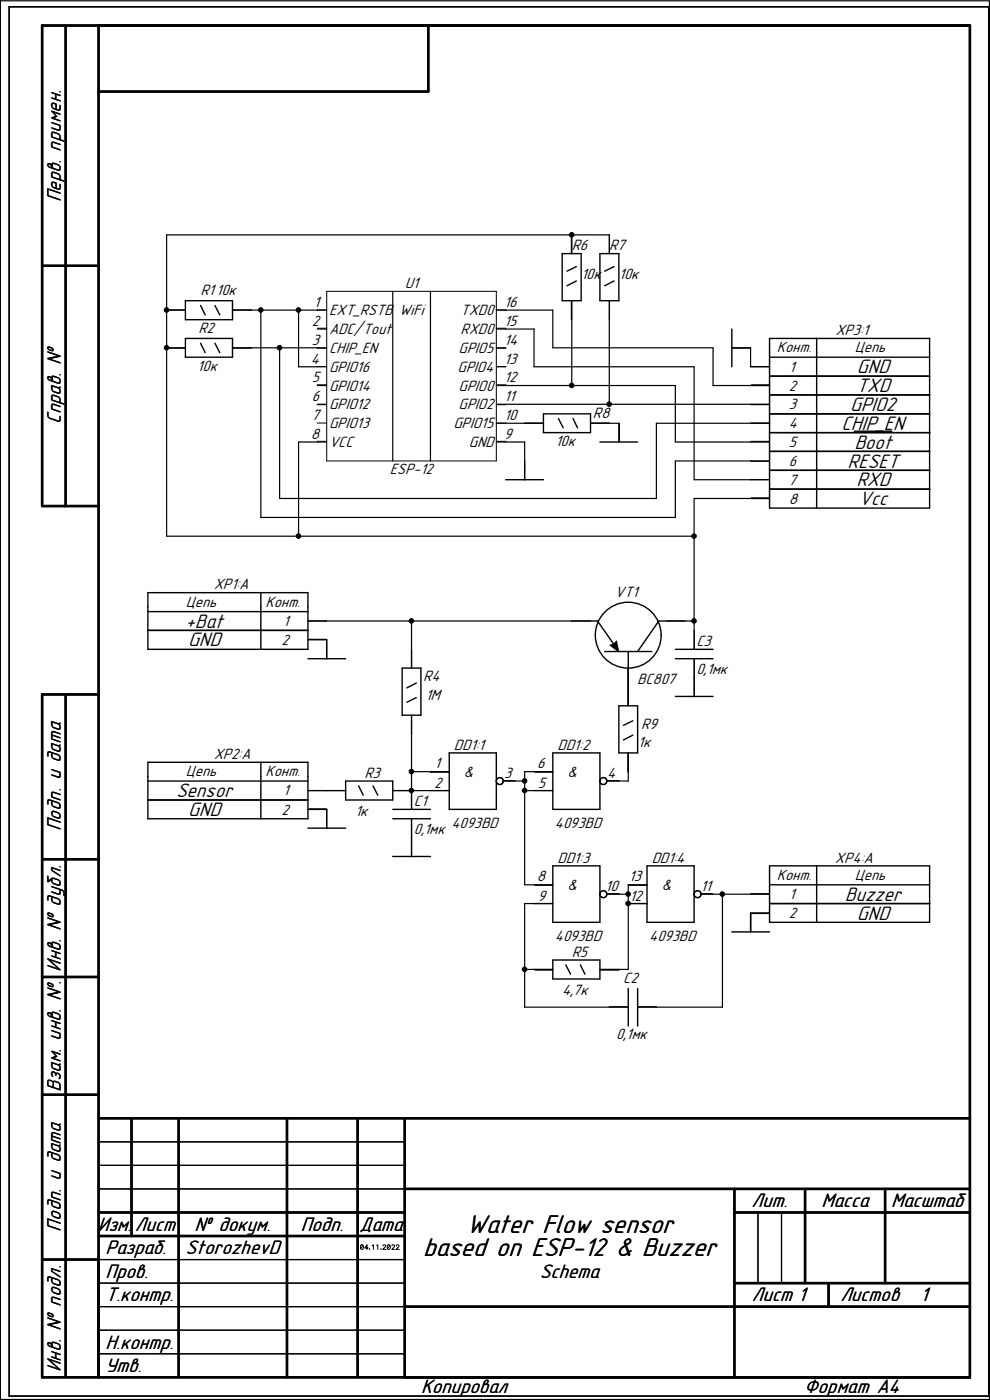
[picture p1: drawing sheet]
<svg xmlns="http://www.w3.org/2000/svg" width="210mm" height="297mm" viewBox="0 0 210 297" stroke-linecap="round" stroke-linejoin="round" font-family="sans-serif">
<g fill="none" stroke="#000" stroke-width=".25">
<path d="M.1 .2h209.8v296.7h-209.8zM129.2 49.8h-93.9v63.9h111.9M53.3 65.8h16M53.3 73.8h16M55.3 65.8v44h88v-12h15.9M59.3 73.8v31.9h79.9v-15.9h20M63.3 65.8v12h6M67.3 69.8h2M83.3 61.8v36M91.3 61.8v36M105.3 65.8h12v8h34v8h7.9M105.3 69.8h8v8h33.9v24h12"/>
<path d="M105.3 77.8h2M105.3 73.8h2M121.3 67.8v14M129.2 67.8v18M159.2 73.8v4M67.3 81.8h2M67.3 85.8h2M69.3 93.8h-6v19.9M105.3 93.8h6v4M105.3 89.8h6M105.3 81.8h38v12h15.9M105.3 85.8h53.9"/>
<path d="M129.2 89.8h2.1M159.2 105.7h-12v28M69.3 131.7h52M87.3 131.7v6.1M145.2 131.7h2M87.3 155.7v12h4M87.3 163.7h4M109.3 165.7h2M111.3 167.7h2M113.3 163.7h-2v24h2M133.3 163.7v2h-2M113.3 191.7h-2v22h17.9"/>
<path d="M131.3 189.7h2M133.3 187.7v18h-2M151.3 189.7h7.9M153.2 189.7v24h-14M111.3 205.7h2M20.9 252.2h65M20.9 247.2h65M20.9 242.2h65M160.8 257.2v15M165.8 257.2v15M20.9 277.2h65M20.9 272.2h65"/>
<path d="M20.9 267.2h65M20.9 292.2h65M20.9 287.2h65M20.9 282.2h65"/>
</g>
<g fill="none" stroke="#000" stroke-width=".51">
<path d="M13.9 5.4v102M20.9 5.4v286.8M90.8 5.4v14h-69.9M8.9 56.4h12M20.9 107.4h-12v-102h196.8v286.8h-196.8v-144.9h12M13.9 147.3v144.9M8.9 182.3h12M8.9 207.3h12M8.9 232.2h12M20.9 237.2h184.8M27.9 237.2v25M37.9 237.2v55"/>
<path d="M60.9 237.2v55M75.9 237.2v55M85.9 237.2v55M20.9 257.2h65M85.9 252.2h119.8M155.8 252.2v40M155.8 257.2h49.9M170.8 252.2v20M187.7 252.2v20M8.9 267.2h12M20.9 262.2h65M85.9 277.2h119.8"/>
<path d="M155.8 272.2h49.9M175.8 272.2v5"/>
</g>
<g fill="none" stroke="#000" stroke-width=".3">
<path d="M1.9 1.4h207.8v294.8h-207.8zM119.3 53.8h4v10h-4zM121.3 49.8v4M122.3 59.6l-2 1M122.3 56.6l-2 .9M127.3 53.8h4v10h-4zM129.2 49.8v4M130.3 59.6l-2 1M130.3 56.6l-2 .9M35.3 73.8h4M35.3 65.8h4M39.3 63.8h10v4h-10z"/>
<path d="M39.3 71.8h10v4h-10zM42.5 72.8l1 2M42.5 64.8l1 2M45.6 72.8l1 2M45.6 64.8l1 2M49.3 73.8h4M49.3 65.8h4M121.3 63.8v4M129.2 63.8v4M155.2 69.8v8M155.2 73.8h4M159.2 77.8h4"/>
<path d="M163.2 71.8h34v36h-34zM163.2 75.8h34M163.2 79.8h34M173.2 71.8v36M111.3 97.8v4M111.3 89.8h4M115.3 87.8h10v4h-10zM118.4 88.8l1.1 2M121.5 88.8l1 2M125.3 89.8h3.9M127.3 93.8h8M131.3 89.8v4"/>
<path d="M159.2 93.8h4M159.2 85.8h4M159.2 97.8h4M159.2 81.8h4M159.2 89.8h4M163.2 99.8h34M163.2 95.8h34M163.2 91.8h34M163.2 87.8h34M163.2 83.8h34M181.2 91.5h8M107.3 101.8h8"/>
<path d="M159.2 101.8h4M159.2 105.7h4M163.2 103.8h34M31.4 125.7h33.9v12.1h-33.9zM31.4 133.7h33.9M31.4 129.8h33.9M55.3 125.7v12.1M65.3 139.7h8M65.3 135.7h4v4M65.3 131.7h4M87.3 137.8v3.9M121.3 131.7h5.4l4.6 6.5"/>
<path d="M128.3 138.2h10M133.3 138.2v11.5M143.3 139.7h8M143.3 137.8h8M145.3 131.7h-5.6l-4.4 6.5M147.2 133.7v4.1M147.2 139.7v8M85.3 141.7h4v10h-4zM87.3 151.7v4M88.3 144.9l-2 1M88.3 148l-2 1M95.3 159.7h10v12h-10z"/>
<path d="M117.3 159.7h10v12h-10zM131.3 149.7h4v10h-4zM133.3 159.7v4M134.2 152.9l-2 1M134.2 156l-2 1M143.3 147.7h8M31.4 161.7h33.9v12h-33.9zM31.4 165.7h33.9M31.4 169.7h33.9M55.3 161.7v12M65.3 171.7h4v4M65.3 175.7h8"/>
<path d="M65.3 167.7h8M73.3 165.7h10v4h-10zM76.1 166.7l.9 2M79.1 166.7l1 2M83.3 167.7h4v4M83.3 173.7h8M83.3 171.7h8M87.3 173.7v8M91.3 167.7h4M91.3 163.7h4M106.8 165.7h2.5M113.3 167.7h4"/>
<path d="M113.3 163.7h4M128.8 165.7h2.5M83.3 181.7h8M113.3 191.7h4M113.3 187.7h4M117.3 183.7h10v12h-10zM128.8 189.7h2.5M133.3 191.7h3.9M133.3 187.7h3.9M137.2 183.7h10v12h-10zM148.8 189.7h2.5M155.2 197.7h8"/>
<path d="M159.2 189.7h4M163.2 193.7h-4v4M163.2 183.7h34v12h-34zM163.2 191.7h34M163.2 187.7h34M173.2 183.7v12M113.3 205.7h4M117.3 203.7h10v4h-10zM120 204.7l1 2M123.1 204.7l1 2M127.3 205.7h4M129.2 213.7h4.1"/>
<path d="M133.3 209.7v8M135.3 213.7h3.9M135.3 209.7v8"/>
<circle cx="133.3" cy="134.7" r="7"/>
<circle cx="106" cy="165.7" r=".72"/>
<circle cx="128" cy="165.7" r=".72"/>
<circle cx="128" cy="189.7" r=".72"/>
<circle cx="148" cy="189.7" r=".72"/>
</g>
<g fill="#000" stroke="#000" stroke-width=".21">
<path d="M129.4 136.9l.8-.2 .6-.7 .4 2.3z" fill-rule="evenodd"/>
<circle cx="121.3" cy="49.8" r=".49"/>
<circle cx="35.3" cy="65.8" r=".49"/>
<circle cx="35.3" cy="73.8" r=".49"/>
<circle cx="55.3" cy="65.8" r=".49"/>
<circle cx="59.3" cy="73.8" r=".49"/>
<circle cx="63.3" cy="65.8" r=".49"/>
<circle cx="121.3" cy="81.8" r=".49"/>
<circle cx="129.2" cy="85.7" r=".49"/>
<circle cx="63.3" cy="113.7" r=".49"/>
<circle cx="147.2" cy="113.7" r=".49"/>
<circle cx="87.3" cy="131.7" r=".49"/>
<circle cx="147.2" cy="131.7" r=".49"/>
<circle cx="87.3" cy="167.7" r=".49"/>
<circle cx="87.3" cy="163.7" r=".49"/>
<circle cx="111.3" cy="165.7" r=".49"/>
<circle cx="111.3" cy="167.7" r=".49"/>
<circle cx="133.2" cy="191.7" r=".49"/>
<circle cx="133.2" cy="189.7" r=".49"/>
<circle cx="153.2" cy="189.7" r=".49"/>
<circle cx="111.3" cy="205.6" r=".49"/>
</g>
<g fill="none" stroke="#000" stroke-width=".21">
<path d="M121.2 49.9v3.9M129.3 49.9v3.9M35.5 73.9h3.8M35.5 65.8h3.8M49.2 73.9h4.2M49.2 65.8h4.2M67.2 73.9h2.1M67.2 77.7h2.1M67.2 65.8h2.1M67.2 69.6h2.1M69.3 61.8h36v36h-36zM105.3 73.9h2.1"/>
<path d="M105.3 77.7h2.1M105.3 65.8h2.1M105.3 69.6h2.1M121.2 63.6v4.3M129.3 63.6v4.3M155.4 73.9h3.9M159.3 77.7h3.9M67.2 93.6h2.1M67.2 85.9h2.1M67.2 81.6h2.1M67.2 89.7h2.1M105.3 93.6h2.1"/>
<path d="M105.3 85.9h2.1M105.3 81.6h2.1M105.3 89.7h2.1M111.3 97.9v3.8M111.3 89.7h3.9M125.4 89.7h3.9M131.4 89.7v3.9M159.3 93.6h3.9M159.3 85.9h3.9M159.3 97.9h3.9M159.3 81.6h3.9M159.3 89.7h3.9"/>
<path d="M159.3 101.7h3.9M159.3 105.6h3.9M65.4 135.6h3.9v4.2M65.4 131.7h3.9M87.3 137.7v3.9M121.2 131.7h4.2M141.3 131.7h3.9M147.3 133.8v3.9M147.3 139.8v7.8M87.3 151.8v3.9M133.2 141.6v8.1M133.2 159.6v4.2"/>
<path d="M65.4 171.6h3.9v4.2M65.4 167.7h7.8M83.4 167.7h3.9v3.9M87.3 173.7v8.1M91.2 167.7h4.2M91.2 163.8h4.2M106.7 165.6h2.5M113.4 167.7h3.9M113.4 163.8h3.9M128.9 165.6h2.5M113.4 191.7h3.9M113.4 187.8h3.9"/>
<path d="M128.9 189.6h2.5M133.2 191.7h4.2M133.2 187.8h4.2M148.7 189.6h2.5M159.3 189.6h3.9M163.2 193.8h-3.9v3.9M113.4 205.8h3.9M127.2 205.8h4.2M129.3 213.6h3.9M135.3 213.6h3.9M76.6 264.1h.2a.47 .47 0 0 1 .3 .5 .47 .47 0 0 1-.5 .4l-.1-.4zM77 264.2l-.5 .7"/>
<path d="M78.1 264.8h-.7l.5-.7v.9M78.4 265h.1M79 264.2l.2-.1v.9M79.9 264.2l.2-.1v.9M80.8 265h.1M81.2 264.3l.2-.2 .4 .1-.6 .8h.7M82.3 264.1h.1a.47 .47 0 0 1 .4 .5 .47 .47 0 0 1-.5 .4l-.2-.4zM82.7 264.2l-.5 .7M83.1 264.3l.2-.2 .4 .1-.6 .8h.7M84.1 264.3l.1-.2 .4 .1-.6 .8h.7"/>
<circle cx="106" cy="165.7" r=".76"/>
<circle cx="128" cy="165.7" r=".76"/>
<circle cx="128" cy="189.7" r=".76"/>
<circle cx="148" cy="189.7" r=".76"/>
</g>
<g font-size="5.8">
<text x="98.9" y="261.5">Water Flow sensor</text>
<text x="89.8" y="266.5">based on ESP-12 &amp; Buzzer</text>
</g>
<g font-size="4.4">
<text x="12.9" y="42.9" transform="rotate(-90 12.9 42.9)">Перв. примен.</text>
<text x="181.7" y="83.2">TXD</text>
<text x="181.8" y="79.2">GND</text>
<text x="12.9" y="89.9" transform="rotate(-90 12.9 89.9)">Справ. №</text>
<text x="180.3" y="87.2">GPIO2</text>
<text x="178.5" y="91.2">CHIP_EN</text>
<text x="181.2" y="95.2">Boot</text>
<text x="179.8" y="99.2">RESET</text>
<text x="181.7" y="103.2">RXD</text>
<text x="182.2" y="107.2">Vcc</text>
<text x="39.3" y="133.1">+Bat</text>
<text x="39.9" y="137.1">GND</text>
<text x="37.3" y="169.1">Sensor</text>
<text x="39.9" y="173.1">GND</text>
<text x="12.9" y="176.4" transform="rotate(-90 12.9 176.4)">Подп. и дата</text>
<text x="179.2" y="191.1">Buzzer</text>
<text x="181.8" y="195.1">GND</text>
<text x="12.9" y="206.2" transform="rotate(-90 12.9 206.2)">Инв. № дубл.</text>
<text x="12.9" y="231.7" transform="rotate(-90 12.9 231.7)">Взам. инв. №.</text>
<text x="159.4" y="256.1">Лит.</text>
<text x="174.2" y="256.1">Масса</text>
<text x="189" y="256.1">Масштаб</text>
<text x="12.9" y="261.3" transform="rotate(-90 12.9 261.3)">Подп. и дата</text>
<text x="20.7" y="261.1">Изм.</text>
<text x="28.6" y="261.1">Лист</text>
<text x="41.2" y="261.1">№ докум.</text>
<text x="63.8" y="261.1">Подп.</text>
<text x="76.3" y="261.1">Дата</text>
<text x="22.4" y="266.1">Разраб.</text>
<text x="39.4" y="266.1">StorozhevD</text>
<text x="22.4" y="271.1">Пров.</text>
<text x="114.5" y="271.1">Schema</text>
<text x="22.4" y="276.1">Т.контр.</text>
<text x="159.5" y="276.1">Лист 1</text>
<text x="178.3" y="276.1">Листов</text>
<text x="195.2" y="276.1">1</text>
<text x="22.4" y="286.1">Н.контр.</text>
<text x="12.9" y="291.1" transform="rotate(-90 12.9 291.1)">Инв. № подл.</text>
<text x="22.4" y="291.1">Утв.</text>
<text x="89.4" y="295.6">Копировал</text>
<text x="170.6" y="295.6">Формат А4</text>
</g>
<g font-size="3.4">
<text x="121.3" y="53.1">R6</text>
<text x="129.2" y="53.1">R7</text>
<text x="123.3" y="59.1">10к</text>
<text x="131.3" y="59.1">10к</text>
<text x="42.5" y="62.6">R1</text>
<text x="45.9" y="62.6">10к</text>
<text x="66.6" y="65.1">1</text>
<text x="85.8" y="61.1">U1</text>
<text x="106.9" y="65.1">16</text>
<text x="42.1" y="70.6">R2</text>
<text x="66.2" y="69.1">2</text>
<text x="69.8" y="70.9">ADC/Tout</text>
<text x="69.8" y="66.9">EXT_RSTB</text>
<text x="84.7" y="66.9">WiFi</text>
<text x="97.7" y="70.9">RXD0</text>
<text x="97.7" y="66.9">TXD0</text>
<text x="106.9" y="69.1">15</text>
<text x="177.2" y="71.1">XP3:1</text>
<text x="65.9" y="77.1">4</text>
<text x="66.2" y="73.1">3</text>
<text x="69.8" y="74.9">CHIP_EN</text>
<text x="97.3" y="74.9">GPIO5</text>
<text x="106.9" y="77.1">13</text>
<text x="106.9" y="73.1">14</text>
<text x="164.8" y="74.7">Конт.</text>
<text x="181.3" y="74.7">Цепь</text>
<text x="41.9" y="78.6">10к</text>
<text x="66.2" y="81.1">5</text>
<text x="69.8" y="78.9">GPIO16</text>
<text x="69.8" y="82.9">GPIO14</text>
<text x="97.1" y="78.9">GPIO4</text>
<text x="97.3" y="82.9">GPIO0</text>
<text x="106.9" y="81.1">12</text>
<text x="167.3" y="82.9">2</text>
<text x="167.4" y="78.8">1</text>
<text x="66.2" y="89.1">7</text>
<text x="66.2" y="85.1">6</text>
<text x="69.8" y="86.9">GPIO12</text>
<text x="97.3" y="86.9">GPIO2</text>
<text x="106.9" y="85.1">11</text>
<text x="106.9" y="89.1">10</text>
<text x="125.8" y="88.6">R8</text>
<text x="167.3" y="86.9">3</text>
<text x="65.9" y="93.1">8</text>
<text x="69.8" y="94.9">VCC</text>
<text x="69.8" y="90.8">GPIO13</text>
<text x="96.2" y="90.8">GPIO15</text>
<text x="99.5" y="94.9">GND</text>
<text x="106.9" y="93.1">9</text>
<text x="117.8" y="94.6">10к</text>
<text x="167.3" y="94.9">5</text>
<text x="167.3" y="90.8">4</text>
<text x="82.7" y="100.6">ESP-12</text>
<text x="167.3" y="98.8">6</text>
<text x="167.3" y="102.9">7</text>
<text x="167.3" y="106.8">8</text>
<text x="45.3" y="125">XP1:A</text>
<text x="39.4" y="128.7">Цепь</text>
<text x="56.3" y="128.7">Конт.</text>
<text x="130.4" y="126.6">VT1</text>
<text x="59.7" y="136.8">2</text>
<text x="60.1" y="132.7">1</text>
<text x="147.7" y="137.1">C3</text>
<text x="147.7" y="143">0,1мк</text>
<text x="89.8" y="144.6">R4</text>
<text x="90.2" y="148.5">1M</text>
<text x="135.2" y="145">BC807</text>
<text x="136" y="154.6">R9</text>
<text x="45.3" y="161">XP2:A</text>
<text x="96.3" y="159">DD1:1</text>
<text x="118.3" y="159">DD1:2</text>
<text x="135.3" y="158.5">1к</text>
<text x="39.4" y="164.7">Цепь</text>
<text x="56.3" y="164.7">Конт.</text>
<text x="77.3" y="165">R3</text>
<text x="92.1" y="167.3">2</text>
<text x="92.2" y="162.8">1</text>
<text x="98.3" y="164.8">&amp;</text>
<text x="107" y="165.1">3</text>
<text x="114" y="162.8">6</text>
<text x="114.1" y="167.3">5</text>
<text x="120.3" y="164.8">&amp;</text>
<text x="128.8" y="165.1">4</text>
<text x="59.7" y="172.8">2</text>
<text x="60.1" y="168.7">1</text>
<text x="75.3" y="173">1к</text>
<text x="87.8" y="171">C1</text>
<text x="87.8" y="177">0,1мк</text>
<text x="95.8" y="175.7">4093BD</text>
<text x="117.7" y="175.7">4093BD</text>
<text x="118.3" y="183">DD1:3</text>
<text x="138.3" y="183">DD1:4</text>
<text x="177.1" y="183">XP4:A</text>
<text x="113.9" y="186.9">8</text>
<text x="114.1" y="191.2">9</text>
<text x="120.3" y="188.8">&amp;</text>
<text x="128.4" y="189">10</text>
<text x="133.4" y="186.9">13</text>
<text x="133.5" y="191.2">12</text>
<text x="140.3" y="188.8">&amp;</text>
<text x="148.6" y="189">11</text>
<text x="164.8" y="186.6">Конт.</text>
<text x="167.4" y="190.7">1</text>
<text x="181.3" y="186.6">Цепь</text>
<text x="167.3" y="194.8">2</text>
<text x="117.7" y="199.7">4093BD</text>
<text x="121.3" y="203">R5</text>
<text x="137.7" y="199.7">4093BD</text>
<text x="132.2" y="208.5">C2</text>
<text x="119.2" y="211">4,7к</text>
<text x="130.7" y="220.5">0,1мк</text>
</g>
</svg>
